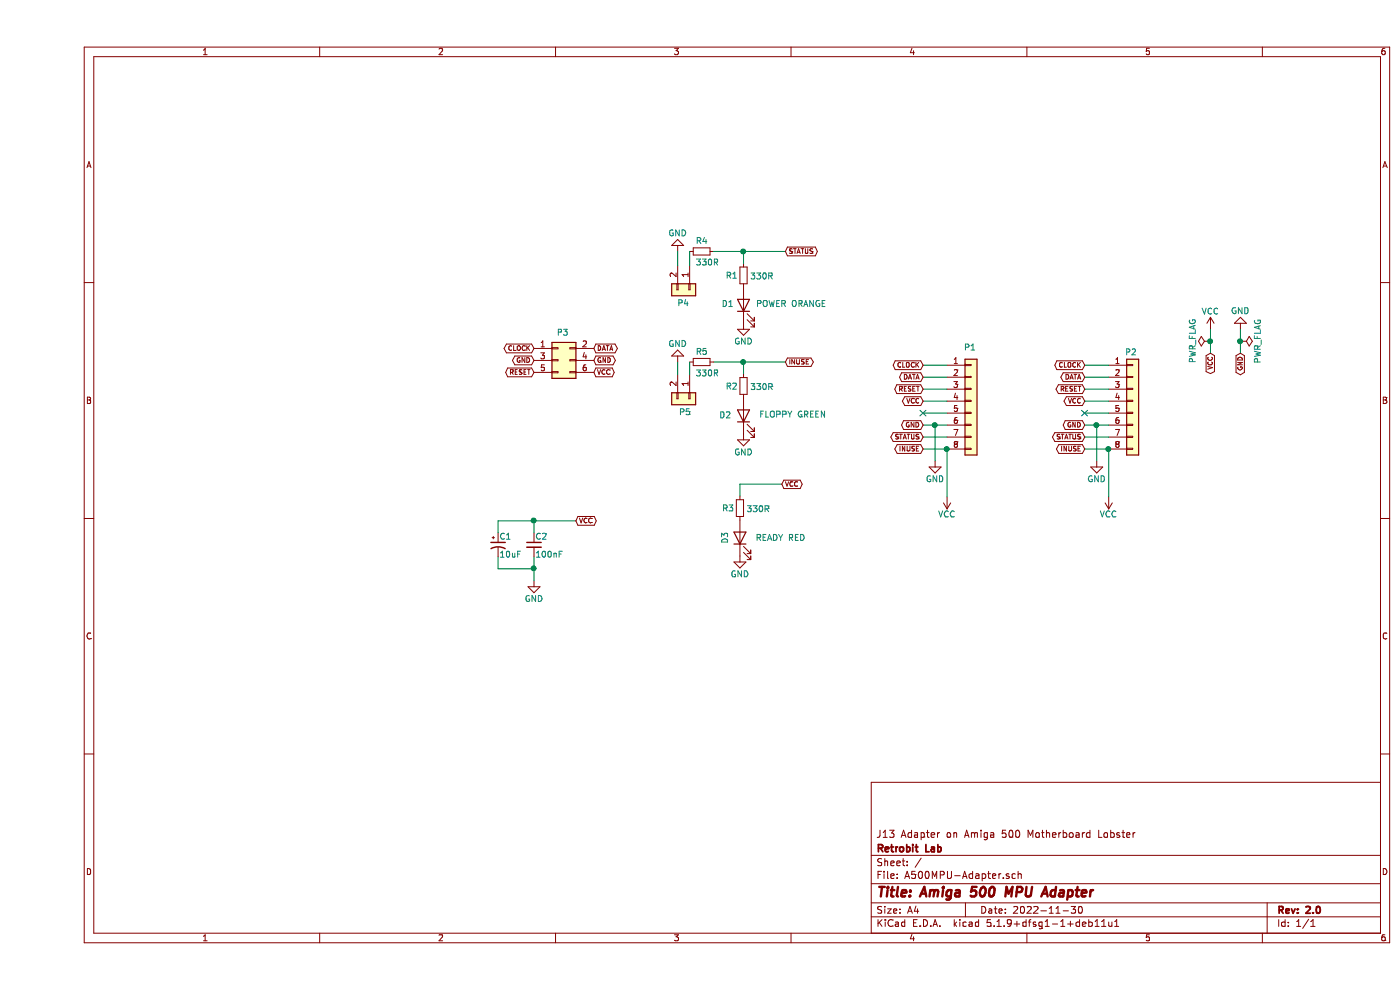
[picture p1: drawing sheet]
EESchema Schematic File Version 4
EELAYER 30 0
EELAYER END
$Descr A4 11693 8268
encoding utf-8
Sheet 1 1
Title "Amiga 500 MPU Adapter"
Date "2022-11-30"
Rev "2.0"
Comp "Retrobit Lab"
Comment1 "J13 Adapter on Amiga 500 Motherboard Lobster"
Comment2 ""
Comment3 ""
Comment4 ""
$EndDescr
Wire Wire Line
	7600 3050 7400 3050
Wire Wire Line
	7600 3150 7400 3150
Wire Wire Line
	7600 3250 7400 3250
Wire Wire Line
	7600 3350 7400 3350
Wire Wire Line
	7600 3450 7400 3450
Wire Wire Line
	7600 3550 7500 3550
Wire Wire Line
	7600 3650 7400 3650
Wire Wire Line
	7600 3750 7400 3750
Text GLabel 7400 3050 0    39   BiDi ~ 0
CLOCK
Text GLabel 7400 3150 0    39   BiDi ~ 0
DATA
Text GLabel 7400 3250 0    39   BiDi ~ 0
RESET
Text GLabel 7400 3650 0    39   BiDi ~ 0
STATUS
Text GLabel 7400 3750 0    39   BiDi ~ 0
INUSE
NoConn ~ 7400 3450
$Comp
L power:GND #PWR01
U 1 1
P 7500 3850
F 0 "#PWR01" H 7500 3600 50  0001 C CNN
F 1 "GND" H 7500 3700 50  0000 C CNN
F 2 "" H 7500 3850 50  0001 C CNN
F 3 "" H 7500 3850 50  0001 C CNN
	1    7500 3850
	1    0    0    -1  
$EndComp
Wire Wire Line
	7500 3850 7500 3550
Connection ~ 7500 3550
Text GLabel 7400 3550 0    39   BiDi ~ 0
GND
Text GLabel 7400 3350 0    39   BiDi ~ 0
VCC
$Comp
L power:VCC #PWR02
U 1 1
P 7600 4150
F 0 "#PWR02" H 7600 4000 50  0001 C CNN
F 1 "VCC" H 7600 4300 50  0000 C CNN
F 2 "" H 7600 4150 50  0001 C CNN
F 3 "" H 7600 4150 50  0001 C CNN
	1    7600 4150
	-1   0    0    1   
$EndComp
Wire Wire Line
	8950 3050 8750 3050
Wire Wire Line
	8950 3150 8750 3150
Wire Wire Line
	8950 3250 8750 3250
Wire Wire Line
	8950 3350 8750 3350
Wire Wire Line
	8950 3450 8750 3450
Wire Wire Line
	8950 3550 8850 3550
Wire Wire Line
	8950 3650 8750 3650
Wire Wire Line
	8950 3750 8750 3750
Text GLabel 8750 3050 0    39   BiDi ~ 0
CLOCK
Text GLabel 8750 3150 0    39   BiDi ~ 0
DATA
Text GLabel 8750 3250 0    39   BiDi ~ 0
RESET
Text GLabel 8750 3650 0    39   BiDi ~ 0
STATUS
Text GLabel 8750 3750 0    39   BiDi ~ 0
INUSE
NoConn ~ 8750 3450
$Comp
L power:GND #PWR03
U 1 1
P 8850 3850
F 0 "#PWR03" H 8850 3600 50  0001 C CNN
F 1 "GND" H 8850 3700 50  0000 C CNN
F 2 "" H 8850 3850 50  0001 C CNN
F 3 "" H 8850 3850 50  0001 C CNN
	1    8850 3850
	1    0    0    -1  
$EndComp
Wire Wire Line
	8850 3850 8850 3550
Connection ~ 8850 3550
Text GLabel 8750 3550 0    39   BiDi ~ 0
GND
Text GLabel 8750 3350 0    39   BiDi ~ 0
VCC
$Comp
L power:VCC #PWR04
U 1 1
P 8950 4150
F 0 "#PWR04" H 8950 4000 50  0001 C CNN
F 1 "VCC" H 8950 4300 50  0000 C CNN
F 2 "" H 8950 4150 50  0001 C CNN
F 3 "" H 8950 4150 50  0001 C CNN
	1    8950 4150
	-1   0    0    1   
$EndComp
$Comp
L power:VCC #PWR05
U 1 1
P 9800 2750
F 0 "#PWR05" H 9800 2600 50  0001 C CNN
F 1 "VCC" H 9800 2900 50  0000 C CNN
F 2 "" H 9800 2750 50  0001 C CNN
F 3 "" H 9800 2750 50  0001 C CNN
	1    9800 2750
	1    0    0    -1  
$EndComp
Wire Wire Line
	9800 2750 9800 2850
Text GLabel 9800 2950 3    39   BiDi ~ 0
VCC
$Comp
L power:GND #PWR06
U 1 1
P 10050 2750
F 0 "#PWR06" H 10050 2500 50  0001 C CNN
F 1 "GND" H 10050 2600 50  0000 C CNN
F 2 "" H 10050 2750 50  0001 C CNN
F 3 "" H 10050 2750 50  0001 C CNN
	1    10050 2750
	-1   0    0    1   
$EndComp
Text GLabel 10050 2950 3    39   BiDi ~ 0
GND
Wire Wire Line
	10050 2750 10050 2850
$Comp
L power:PWR_FLAG #FLG07
U 1 1
P 10050 2850
F 0 "#FLG07" H 10050 2925 50  0001 C CNN
F 1 "PWR_FLAG" H 10050 3000 50  0000 C CNN
F 2 "" H 10050 2850 50  0001 C CNN
F 3 "" H 10050 2850 50  0001 C CNN
	1    10050 2850
	0    1    1    0   
$EndComp
$Comp
L power:PWR_FLAG #FLG08
U 1 1
P 9800 2850
F 0 "#FLG08" H 9800 2925 50  0001 C CNN
F 1 "PWR_FLAG" H 9800 3000 50  0000 C CNN
F 2 "" H 9800 2850 50  0001 C CNN
F 3 "" H 9800 2850 50  0001 C CNN
	1    9800 2850
	0    -1   -1   0   
$EndComp
Connection ~ 10050 2850
Connection ~ 9800 2850
Text GLabel 6250 2100 2    39   BiDi ~ 0
STATUS
Wire Wire Line
	5650 2100 5900 2100
$Comp
L power:GND #PWR09
U 1 1
P 5900 2700
F 0 "#PWR09" H 5900 2450 50  0001 C CNN
F 1 "GND" H 5900 2550 50  0000 C CNN
F 2 "" H 5900 2700 50  0001 C CNN
F 3 "" H 5900 2700 50  0001 C CNN
	1    5900 2700
	1    0    0    -1  
$EndComp
Text GLabel 6250 3025 2    39   BiDi ~ 0
INUSE
$Comp
L Device:R_Small R2
U 1 1
P 5900 3225
F 0 "R2" H 5750 3225 50  0000 L CNN
F 1 "330R" H 5955 3220 50  0000 L CNN
F 2 "Resistor_SMD:R_1206_3216Metric_Pad1.30x1.75mm_HandSolder" H 5900 3225 50  0001 C CNN
F 3 "https://datasheet.lcsc.com/lcsc/1811141443_Ever-Ohms-Tech-CR1206F330RP05Z_C245520.pdf" H 5900 3225 50  0001 C CNN
F 4 "C245520" H 5900 3225 50  0001 C CNN "LCSC"
	1    5900 3225
	1    0    0    -1  
$EndComp
$Comp
L power:GND #PWR010
U 1 1
P 5900 3625
F 0 "#PWR010" H 5900 3375 50  0001 C CNN
F 1 "GND" H 5900 3475 50  0000 C CNN
F 2 "" H 5900 3625 50  0001 C CNN
F 3 "" H 5900 3625 50  0001 C CNN
	1    5900 3625
	1    0    0    -1  
$EndComp
Text GLabel 6220 4045 2    39   BiDi ~ 0
VCC
$Comp
L power:GND #PWR011
U 1 1
P 5870 4645
F 0 "#PWR011" H 5870 4395 50  0001 C CNN
F 1 "GND" H 5870 4495 50  0000 C CNN
F 2 "" H 5870 4645 50  0001 C CNN
F 3 "" H 5870 4645 50  0001 C CNN
	1    5870 4645
	1    0    0    -1  
$EndComp
Text GLabel 4650 2910 2    39   BiDi ~ 0
DATA
Text GLabel 4150 2910 0    39   BiDi ~ 0
CLOCK
Text GLabel 4150 3110 0    39   BiDi ~ 0
RESET
Text GLabel 4650 3110 2    39   BiDi ~ 0
VCC
Text GLabel 4150 3010 0    39   BiDi ~ 0
GND
Text GLabel 4650 3010 2    39   BiDi ~ 0
GND
$Comp
L power:GND #PWR012
U 1 1
P 5350 2100
F 0 "#PWR012" H 5350 1850 50  0001 C CNN
F 1 "GND" H 5350 1950 50  0000 C CNN
F 2 "" H 5350 2100 50  0001 C CNN
F 3 "" H 5350 2100 50  0001 C CNN
	1    5350 2100
	-1   0    0    1   
$EndComp
Connection ~ 5900 2100
Wire Wire Line
	5900 2100 5900 2200
Wire Wire Line
	5650 3025 5900 3025
$Comp
L power:GND #PWR013
U 1 1
P 5350 3025
F 0 "#PWR013" H 5350 2775 50  0001 C CNN
F 1 "GND" H 5350 2875 50  0000 C CNN
F 2 "" H 5350 3025 50  0001 C CNN
F 3 "" H 5350 3025 50  0001 C CNN
	1    5350 3025
	-1   0    0    1   
$EndComp
Wire Wire Line
	5900 3125 5900 3025
Connection ~ 5900 3025
Wire Wire Line
	6220 4045 5870 4045
Wire Wire Line
	5870 4045 5870 4145
Text GLabel 4500 4350 2    39   BiDi ~ 0
VCC
$Comp
L power:GND #PWR014
U 1 1
P 4150 4850
F 0 "#PWR014" H 4150 4600 50  0001 C CNN
F 1 "GND" H 4150 4700 50  0000 C CNN
F 2 "" H 4150 4850 50  0001 C CNN
F 3 "" H 4150 4850 50  0001 C CNN
	1    4150 4850
	1    0    0    -1  
$EndComp
Wire Wire Line
	3850 4350 4150 4350
Wire Wire Line
	4150 4350 4150 4450
$Comp
L Device:C_Small C2
U 1 1
P 4150 4550
F 0 "C2" H 4160 4620 50  0000 L CNN
F 1 "100nF" H 4160 4470 50  0000 L CNN
F 2 "Capacitor_SMD:C_1206_3216Metric_Pad1.33x1.80mm_HandSolder" H 4150 4550 50  0001 C CNN
F 3 "https://datasheet.lcsc.com/lcsc/1810221109_Samsung-Electro-Mechanics-CL31B104KBCNNNC_C24497.pdf" H 4150 4550 50  0001 C CNN
F 4 "C24497" H 4150 4550 50  0001 C CNN "LCSC"
	1    4150 4550
	1    0    0    -1  
$EndComp
$Comp
L Device:CP1_Small C1
U 1 1
P 3850 4550
F 0 "C1" H 3860 4620 50  0000 L CNN
F 1 "10uF" H 3860 4470 50  0000 L CNN
F 2 "Capacitor_Tantalum_SMD:CP_EIA-3216-12_Kemet-S_Pad1.58x1.35mm_HandSolder" H 3850 4550 50  0001 C CNN
F 3 "https://datasheet.lcsc.com/lcsc/1811151641_Sunlord-TC212A106K016Y_C108529.pdf" H 3850 4550 50  0001 C CNN
F 4 "C108529" H 3850 4550 50  0001 C CNN "LCSC"
	1    3850 4550
	1    0    0    -1  
$EndComp
Wire Wire Line
	3850 4350 3850 4450
Connection ~ 4150 4350
Wire Wire Line
	4150 4650 4150 4750
Wire Wire Line
	4150 4750 3850 4750
Wire Wire Line
	3850 4750 3850 4650
Connection ~ 4150 4750
Wire Wire Line
	7500 3550 7400 3550
Wire Wire Line
	8850 3550 8750 3550
Wire Wire Line
	10050 2850 10050 2950
Wire Wire Line
	9800 2850 9800 2950
Wire Wire Line
	5900 2100 6250 2100
Wire Wire Line
	5900 3025 6250 3025
Wire Wire Line
	4150 4350 4500 4350
Wire Wire Line
	4150 4750 4150 4850
$Comp
L Connector_Generic:Conn_02x03_Odd_Even P3
U 1 1
P 4350 3010
F 0 "P3" H 4390 3245 50  0000 C CNN
F 1 "Conn_02x03" H 4390 2770 50  0001 C CNN
F 2 "Connector_IDC:IDC-Header_2x03_P2.54mm_Vertical" H 4350 3010 50  0001 C CNN
F 3 "~" H 4350 3010 50  0001 C CNN
	1    4350 3010
	1    0    0    -1  
$EndComp
$Comp
L Connector_Generic:Conn_01x08 P1
U 1 1
P 7800 3350
F 0 "P1" H 7740 3800 50  0000 L CNN
F 1 "Conn_01x08" H 7880 3251 50  0001 L CNN
F 2 "Connector_PinHeader_2.54mm:PinHeader_1x08_P2.54mm_Vertical" H 7800 3350 50  0001 C CNN
F 3 "~" H 7800 3350 50  0001 C CNN
	1    7800 3350
	1    0    0    -1  
$EndComp
$Comp
L Connector_Generic:Conn_01x08 P2
U 1 1
P 9150 3350
F 0 "P2" H 9085 3760 50  0000 L CNN
F 1 "Conn_01x08" H 9230 3251 50  0001 L CNN
F 2 "Connector_PinSocket_2.54mm:PinSocket_1x08_P2.54mm_Vertical" H 9150 3350 50  0001 C CNN
F 3 "~" H 9150 3350 50  0001 C CNN
	1    9150 3350
	1    0    0    -1  
$EndComp
$Comp
L Connector_Generic:Conn_01x02 P4
U 1 1
P 5450 2420
F 0 "P4" V 5560 2315 50  0000 L CNN
F 1 "Conn_01x02" V 5413 2500 50  0001 L CNN
F 2 "Connector_PinHeader_2.54mm:PinHeader_1x02_P2.54mm_Vertical" H 5450 2420 50  0001 C CNN
F 3 "~" H 5450 2420 50  0001 C CNN
	1    5450 2420
	0    1    1    0   
$EndComp
$Comp
L Connector_Generic:Conn_01x02 P5
U 1 1
P 5450 3330
F 0 "P5" V 5560 3240 50  0000 L CNN
F 1 "Conn_01x02" V 5413 3410 50  0001 L CNN
F 2 "Connector_PinHeader_2.54mm:PinHeader_1x02_P2.54mm_Vertical" H 5450 3330 50  0001 C CNN
F 3 "~" H 5450 3330 50  0001 C CNN
	1    5450 3330
	0    1    1    0   
$EndComp
Wire Wire Line
	5450 3025 5450 3130
Wire Wire Line
	5350 3025 5350 3130
Wire Wire Line
	5450 2100 5450 2220
Wire Wire Line
	5350 2100 5350 2220
Wire Wire Line
	7600 3750 7600 4150
Connection ~ 7600 3750
Wire Wire Line
	8950 3750 8950 4150
Connection ~ 8950 3750
$Comp
L Device:R_Small R3
U 1 1
P 5870 4245
F 0 "R3" H 5720 4245 50  0000 L CNN
F 1 "330R" H 5925 4240 50  0000 L CNN
F 2 "Resistor_SMD:R_1206_3216Metric_Pad1.30x1.75mm_HandSolder" H 5870 4245 50  0001 C CNN
F 3 "https://datasheet.lcsc.com/lcsc/1811141443_Ever-Ohms-Tech-CR1206F330RP05Z_C245520.pdf" H 5870 4245 50  0001 C CNN
F 4 "C245520" H 5870 4245 50  0001 C CNN "LCSC"
	1    5870 4245
	1    0    0    -1  
$EndComp
$Comp
L Device:R_Small R1
U 1 1
P 5900 2300
F 0 "R1" H 5750 2300 50  0000 L CNN
F 1 "330R" H 5955 2295 50  0000 L CNN
F 2 "Resistor_SMD:R_1206_3216Metric_Pad1.30x1.75mm_HandSolder" H 5900 2300 50  0001 C CNN
F 3 "https://datasheet.lcsc.com/lcsc/1811141443_Ever-Ohms-Tech-CR1206F330RP05Z_C245520.pdf" H 5900 2300 50  0001 C CNN
F 4 "C245520" H 5900 2300 50  0001 C CNN "LCSC"
	1    5900 2300
	1    0    0    -1  
$EndComp
$Comp
L Device:LED D2
U 1 1
P 5900 3475
F 0 "D2" V 5905 3575 50  0000 L CNN
F 1 "FLOPPY GREEN" V 5910 2780 50  0000 L CNN
F 2 "LED_SMD:LED_1206_3216Metric_Pad1.42x1.75mm_HandSolder" V 5900 3475 50  0001 C CNN
F 3 "https://datasheet.lcsc.com/lcsc/1810261420_Everlight-Elec-15-21-S2C-AQ2R2B-2T_C183851.pdf" V 5900 3475 50  0001 C CNN
F 4 "C2980185" H 5900 3475 50  0001 C CNN "LCSC"
	1    5900 3475
	0    -1   -1   0   
$EndComp
$Comp
L Device:LED D3
U 1 1
P 5870 4495
F 0 "D3" H 5820 4620 50  0000 L CNN
F 1 "READY RED" V 5870 3945 50  0000 L CNN
F 2 "LED_SMD:LED_1206_3216Metric_Pad1.42x1.75mm_HandSolder" V 5870 4495 50  0001 C CNN
F 3 "https://datasheet.lcsc.com/lcsc/1811151241_Everlight-Elec-15-21-R6C-FQ1R1B-2T_C93133.pdf" V 5870 4495 50  0001 C CNN
F 4 "C93133" H 5870 4495 50  0001 C CNN "LCSC"
	1    5870 4495
	0    -1   -1   0   
$EndComp
$Comp
L Device:R_Small R4
U 1 1
P 5550 2100
F 0 "R4" V 5460 2050 50  0000 L CNN
F 1 "330R" V 5640 2050 50  0000 L CNN
F 2 "Resistor_SMD:R_1206_3216Metric_Pad1.30x1.75mm_HandSolder" H 5550 2100 50  0001 C CNN
F 3 "https://datasheet.lcsc.com/lcsc/1811141443_Ever-Ohms-Tech-CR1206F330RP05Z_C245520.pdf" H 5550 2100 50  0001 C CNN
F 4 "C245520" H 5550 2100 50  0001 C CNN "LCSC"
	1    5550 2100
	0    1    1    0   
$EndComp
$Comp
L Device:R_Small R5
U 1 1
P 5550 3025
F 0 "R5" V 5460 2975 50  0000 L CNN
F 1 "330R" V 5640 2975 50  0000 L CNN
F 2 "Resistor_SMD:R_1206_3216Metric_Pad1.30x1.75mm_HandSolder" H 5550 3025 50  0001 C CNN
F 3 "https://datasheet.lcsc.com/lcsc/1811141443_Ever-Ohms-Tech-CR1206F330RP05Z_C245520.pdf" H 5550 3025 50  0001 C CNN
F 4 "C245520" H 5550 3025 50  0001 C CNN "LCSC"
	1    5550 3025
	0    1    1    0   
$EndComp
$Comp
L Device:LED D1
U 1 1
P 5900 2550
F 0 "D1" V 5910 2630 50  0000 L CNN
F 1 "POWER ORANGE" V 5910 1855 50  0000 L CNN
F 2 "LED_SMD:LED_1206_3216Metric_Pad1.42x1.75mm_HandSolder" V 5900 2550 50  0001 C CNN
F 3 "https://datasheet.lcsc.com/lcsc/1810261420_Everlight-Elec-15-21-S2C-AQ2R2B-2T_C183851.pdf" V 5900 2550 50  0001 C CNN
F 4 "C183851" H 5900 2550 50  0001 C CNN "LCSC"
	1    5900 2550
	0    -1   -1   0   
$EndComp
$EndSCHEMATC
